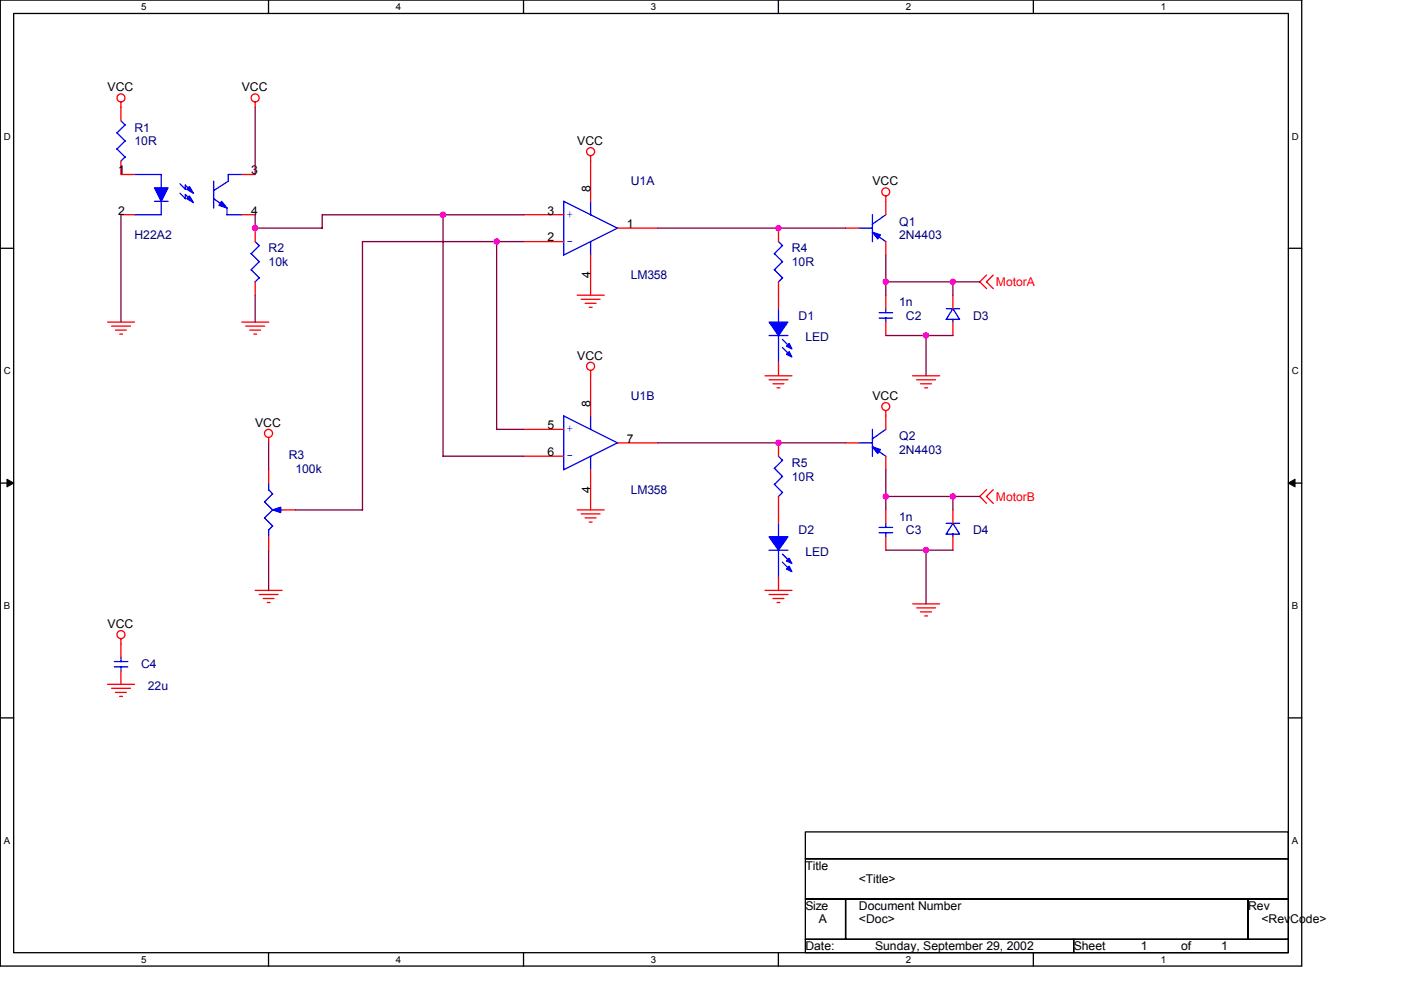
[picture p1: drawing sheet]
<svg xmlns="http://www.w3.org/2000/svg" width="297mm" height="210mm" viewBox="0 0 297 210" stroke-linecap="round" stroke-linejoin="round" font-family="sans-serif">
<path d="M.1 0h275.9v204.8h-275.9zM2.9 2.9h270.3v199.1h-270.3z" fill="none" stroke="#000" stroke-width=".28"/>
<g fill="#fff">
<path d="M29.9 .3h1.1v2.3h-1.1z"/>
<path d="M29.9 202.3h1.1v2.3h-1.1z"/>
</g>
<path d="M56.9 0v2.9M56.9 202v2.8" fill="none" stroke="#000" stroke-width=".28"/>
<g fill="#fff">
<path d="M83.9 .3h1.2v2.3h-1.2z"/>
<path d="M83.9 202.3h1.2v2.3h-1.2z"/>
</g>
<path d="M111 0v2.9M111 202v2.8" fill="none" stroke="#000" stroke-width=".28"/>
<g fill="#fff">
<path d="M138 .3h1.1v2.3h-1.1z"/>
<path d="M138 202.3h1.1v2.3h-1.1z"/>
</g>
<path d="M165 0v2.9M165 202v2.8" fill="none" stroke="#000" stroke-width=".28"/>
<g fill="#fff">
<path d="M192 .3h1.2v2.3h-1.2z"/>
<path d="M192 202.3h1.2v2.3h-1.2z"/>
</g>
<path d="M219.1 0v2.9M219.1 202v2.8" fill="none" stroke="#000" stroke-width=".28"/>
<g fill="#fff">
<path d="M246.1 .3h1.1v2.3h-1.1z"/>
<path d="M246.1 202.3h1.1v2.3h-1.1z"/>
<path d="M.8 27.7h1.5v2.3h-1.5z"/>
<path d="M273.9 27.7h1.5v2.3h-1.5z"/>
<path d="M.8 77.5h1.5v2.3h-1.5z"/>
<path d="M273.9 77.5h1.5v2.3h-1.5z"/>
</g>
<path d="M.1 52.6h2.8M273.2 52.6h2.8" fill="none" stroke="#000" stroke-width=".28"/>
<g fill="#fff">
<path d="M.8 127.3h1.4v2.3h-1.4z"/>
<path d="M273.9 127.3h1.3v2.3h-1.3z"/>
</g>
<path d="M.1 102.4h2.8M273.2 102.4h2.8" fill="none" stroke="#000" stroke-width=".28"/>
<path d="M1.5 101.6l1.4 .8-1.4 .8zM273.2 102.4l1.4-.8v1.6z" fill="#000" stroke="#000" stroke-width=".21"/>
<g fill="#fff">
<path d="M.8 177.1h1.4v2.3h-1.4z"/>
<path d="M273.9 177.1h1.3v2.3h-1.3z"/>
</g>
<path d="M.1 152.2h2.8M273.2 152.2h2.8M170.7 176.4h102.5v5.7h-102.5zM170.7 190.6h8.6v8.6h-8.6zM170.7 182.1h102.5v8.5h-102.5zM170.7 199.2h56.9v2.8h-56.9zM179.3 190.6h85.3v8.6h-85.3zM227.6 199.2h45.6v2.8h-45.6zM264.6 190.6h8.6v8.6h-8.6z" fill="none" stroke="#000" stroke-width=".28"/>
<g fill="none" stroke="#f00" stroke-width=".28">
<path d="M25.7 21.6v4M25.7 34.1v2.9h2.8M51.3 37h2.8M54.1 21.6v1.2M125.2 33v9.7M25.7 45.5h2.8M51.3 45.5h2.8M54.1 48.4v2.8M54.1 59.8v2.8M111 45.5h8.5M111 51.2h8.5M125.2 54.1v8.5"/>
<path d="M130.9 48.4h8.5M165.1 48.4v2.8M165.1 59.8v5.6M179.3 48.4h2.8M187.8 41.6v3.9M187.8 51.2v2.9M209.2 58.3l-1.5 1.5 1.5 1.4M210.6 58.3l-1.5 1.5 1.5 1.4M22.8 68.3h5.7M23.7 69.2h4M24.5 70h2.3M25.4 70.8h.6"/>
<path d="M51.3 68.3h5.7M52.1 69.2h4M52.9 70h2.3M53.8 70.8h.6M122.4 62.6h5.7M123.2 63.5h4M124.1 64.3h2.3M124.9 65.2h.6M125.2 78.5v9.7M162.2 79.7h5.7M165.1 76.8v2.9M187.8 62.6v2.8"/>
<path d="M187.8 68.3v2.8M193.5 79.7h5.7M202 62.6v2.8M202 68.3v2.8M57 92.8v1.1M57 99.6v2.8M111 91h8.5M111 96.7h8.5M125.2 99.6v8.5M130.9 93.9h8.5M163.1 80.5h4M163.9 81.4h2.3"/>
<path d="M164.8 82.2h.6M165.1 93.9v2.8M179.3 93.9h2.8M187.8 87.1v3.9M187.8 96.7v2.9M194.3 80.5h4M195.2 81.4h2.3M196.1 82.2h.6M57 113.8v2.8M59.8 108.1h2.8M122.4 108.1h5.7M123.2 109h4"/>
<path d="M124.1 109.8h2.3M124.9 110.7h.6M165.1 105.3v5.7M187.8 108.1v2.9M187.8 113.8v2.8M202 108.1v2.9M202 113.8v2.8M209.2 103.8l-1.5 1.5 1.5 1.4M210.6 103.8l-1.5 1.5 1.5 1.4M25.7 135.4v4M54.1 125.2h5.7M55 126h4"/>
<path d="M55.8 126.9h2.3M56.7 127.7h.6M162.2 125.2h5.7M163.1 126h4M163.9 126.9h2.3M164.8 127.7h.6M165.1 122.3v2.9M193.5 128h5.7M194.3 128.9h4M195.2 129.7h2.3M196.1 130.6h.6M22.8 145.1h5.7"/>
<path d="M23.7 145.9h4M24.5 146.8h2.3M25.4 147.7h.6M25.7 142.3v2.8"/>
<circle cx="25.6" cy="20.8" r=".85"/>
<circle cx="54.1" cy="20.8" r=".85"/>
<circle cx="125.2" cy="32.2" r=".85"/>
<circle cx="187.8" cy="40.7" r=".84"/>
<circle cx="125.2" cy="77.7" r=".85"/>
<circle cx="56.9" cy="91.9" r=".85"/>
<circle cx="187.8" cy="86.2" r=".84"/>
<circle cx="25.6" cy="134.6" r=".85"/>
</g>
<g fill="none" stroke="#00f" stroke-width=".28">
<path d="M25.7 25.6l.8 .9M26.5 26.5l-1.7 1.7 1.7 1.7M26.5 29.9l-1.7 1.7 1.7 1.7M26.5 33.3l-.9 .9M28.5 37h5.7v2.9M38.2 39l1.1 1.1M39.3 39.2l1.1 1.2M39.3 39.3v.9M45.3 38.4v5.7M51.3 37h-2.9v1.4l-3.1 2M32.8 42.7h2.8M34.2 42.7v2.9l-5.7-.1"/>
<path d="M38.2 41l1.1 1.1v-.8M39.3 41.2l1.1 1.2M45.3 42.1l2.9 2M48.1 44.1v1.4h3.2M53.3 53.8l1.7 1.7-1.8 1.7M53.3 57.2l1.7 1.7M54.1 51.2l.9 .9M55 52.1l-1.8 1.7M55 58.9l-.9 .9M125.2 42.7v2.9M125.2 51.2v2.9M130.9 48.4l-11.4 5.7v-11.4l11.4 5.7"/>
<path d="M164.2 53.8l1.7 1.7-1.7 1.7M164.2 57.2l1.7 1.7M165.1 51.2l.8 .9M165.9 52.1l-1.7 1.7M165.9 58.9l-.9 .9M182.1 48.4h2.9M185 45.5v5.7M185 49.2l2.8 2M187.8 45.5l-2.8 2M163 71.1h4M165.1 65.4v2.9M165.1 71.1v5.7"/>
<path d="M165.9 72l1.7 1.7M165.9 73.7l1.7 1.7M186.4 67.4h2.8M186.4 66.3h2.8M187.8 65.4v.9M187.8 67.4v.9M200.6 65.4h2.9M202 65.4l1.5 2.3h-2.9zM202 67.7v.6M125.2 88.2v2.9M125.2 96.7v2.9M130.9 93.9l-11.4 5.7v-11.4l11.4 5.7"/>
<path d="M164.2 99.3l1.7 1.7-1.7 1.7M165.1 96.7l.8 .9M165.9 97.6l-1.7 1.7M182.1 93.9h2.9M185 94.7l2.8 2.1M185 91v5.8M187.8 91l-2.8 2M56.1 106.4l1.7 1.7-1.7 1.7 1.7 1.7-.9 .9M57 102.4v1.5M57 112.4v1.4M57 103.8l.8 .9-1.7 1.7M59.2 108.1h.6"/>
<path d="M163 116.6h4M164.2 102.7l1.7 1.7-.9 .9M165.1 111v2.8M165.1 116.6v5.8M165.9 117.5l1.7 1.7M165.9 119.2l1.7 1.7M186.4 112.9h2.8M186.4 111.8h2.8M187.8 110.9v.9M187.8 112.9v.9M200.6 111h2.9M202 111l1.5 2.2h-2.9z"/>
<path d="M202 113.2v.6M25.7 139.4v.9M24.2 141.4h2.9M24.2 140.3h2.9M25.7 141.4v.9"/>
</g>
<g fill="#00f" stroke="#00f" stroke-width=".28">
<path d="M185 94.7l1.7 .6-.6 .9z" fill-rule="evenodd"/>
<path d="M163.1 68.3h3.9l-1.9 2.8z" fill-rule="evenodd"/>
<path d="M167.3 74.5l.6 1.2-1.2-.6z" fill-rule="evenodd"/>
<path d="M167.3 72.8l.6 1.2-1.2-.6z" fill-rule="evenodd"/>
<path d="M57.8 108.1l1.7-.6v1.2z" fill-rule="evenodd"/>
<path d="M163.1 113.8h3.9l-1.9 2.8z" fill-rule="evenodd"/>
<path d="M167.3 120.1l.6 1.1-1.2-.6z" fill-rule="evenodd"/>
<path d="M167.3 118.4l.6 1.1-1.2-.6z" fill-rule="evenodd"/>
<path d="M185 49.2l1.7 .6-.6 .9z" fill-rule="evenodd"/>
<path d="M32.8 39.8h2.8l-1.4 2.9z" fill-rule="evenodd"/>
<path d="M47 42.7l1.1 1.4-1.7-.6z" fill-rule="evenodd"/>
<path d="M40.2 41.6l.8 1.4-1.4-.9z" fill-rule="evenodd"/>
<path d="M40.2 39.6l.8 1.4-1.4-.9z" fill-rule="evenodd"/>
</g>
<g fill="none" stroke="#800040" stroke-width=".28">
<path d="M54.1 22.8v14.2M25.7 45.5v22.8M54.1 48.4h14.2M54.1 45.5v2.9M93.9 45.5v51.2h17.1M105.3 51.2v39.8h5.7M111 45.5h-42.7v2.9M111 51.2h-34.1v56.9h-14.3M139.4 48.4h39.9M187.8 59.8h19.9M187.8 54.1v8.5M202 59.8v2.8"/>
<path d="M54.1 62.6v5.7M187.8 71.1h14.3M196.3 71.1v8.6M57 93.9v5.7M139.4 93.9h39.9M187.8 99.6v8.5M57 116.6v8.6M187.8 105.3h19.9M187.8 116.6h14.3M196.3 116.6v11.5M202 105.3v2.8"/>
</g>
<g fill="#f0f" stroke="#f0f" stroke-width=".28">
<circle cx="54.1" cy="48.4" r=".56"/>
<circle cx="105.3" cy="51.2" r=".56"/>
<circle cx="93.9" cy="45.5" r=".57"/>
<circle cx="165" cy="48.4" r=".56"/>
<circle cx="165" cy="93.9" r=".57"/>
<circle cx="187.8" cy="105.3" r=".56"/>
<circle cx="196.3" cy="116.6" r=".57"/>
<circle cx="196.3" cy="71.1" r=".56"/>
<circle cx="202" cy="59.7" r=".57"/>
<circle cx="187.8" cy="59.7" r=".57"/>
<circle cx="202" cy="105.3" r=".56"/>
</g>
<g font-size="2.6">
<text x="22.8" y="19.4">VCC</text>
<text x="51.3" y="19.4">VCC</text>
<text x="122.4" y="30.8">VCC</text>
<text x="25.1" y="37">1</text>
<text x="53.3" y="37">3</text>
<text x="125.2" y="40.7" transform="rotate(-90 125.2 40.7)">8</text>
<text x="185" y="39.3">VCC</text>
<text x="25.1" y="45.5">2</text>
<text x="53.3" y="45.5">4</text>
<text x="116.1" y="45.5">3</text>
<text x="116.1" y="51.2">2</text>
<text x="132.9" y="48.3">1</text>
<text x="125.2" y="59" transform="rotate(-90 125.2 59)">4</text>
<text x="122.4" y="76.3">VCC</text>
<text x="125.2" y="86.2" transform="rotate(-90 125.2 86.2)">8</text>
<text x="185" y="84.8">VCC</text>
<text x="54.1" y="90.5">VCC</text>
<text x="116.1" y="91">5</text>
<text x="132.9" y="93.9">7</text>
<text x="116.1" y="96.7">6</text>
<text x="125.2" y="104.5" transform="rotate(-90 125.2 104.5)">4</text>
<text x="22.8" y="133.2">VCC</text>
<text x="170.7" y="184.4">Title</text>
<text x="182.1" y="187.2">&lt;Title&gt;</text>
<text x="170.7" y="192.9">Size</text>
<text x="173.6" y="195.8">A</text>
<text x="182.1" y="192.9">Document Number</text>
<text x="182.1" y="195.8">&lt;Doc&gt;</text>
<text x="264.6" y="192.9">Rev</text>
<text x="267.5" y="195.8">&lt;RevCode&gt;</text>
<text x="170.7" y="201.5">Date:</text>
<text x="185.5" y="201.5">Sunday, September 29, 2002</text>
<text x="227.6" y="201.5">Sheet</text>
<text x="241.9" y="201.5">1</text>
<text x="250.4" y="201.5">of</text>
<text x="258.9" y="201.5">1</text>
</g>
<g font-size="2.6" fill="#000080">
<text x="28.5" y="27.9">R1</text>
<text x="28.5" y="30.8">10R</text>
<text x="133.7" y="39.3">U1A</text>
<text x="190.6" y="47.8">Q1</text>
<text x="28.5" y="50.7">H22A2</text>
<text x="57" y="53.5">R2</text>
<text x="167.9" y="53.5">R4</text>
<text x="190.6" y="50.7">2N4403</text>
<text x="57" y="56.4">10k</text>
<text x="133.7" y="59.2">LM358</text>
<text x="167.9" y="56.4">10R</text>
<text x="190.6" y="64.9">1n</text>
<text x="169.3" y="67.8">D1</text>
<text x="192.1" y="67.8">C2</text>
<text x="206.3" y="67.8">D3</text>
<text x="170.7" y="72.3">LED</text>
<text x="133.7" y="84.8">U1B</text>
<text x="190.6" y="93.3">Q2</text>
<text x="61.2" y="97.3">R3</text>
<text x="62.6" y="100.2">100k</text>
<text x="167.9" y="99">R5</text>
<text x="167.9" y="101.9">10R</text>
<text x="190.6" y="96.2">2N4403</text>
<text x="133.7" y="104.7">LM358</text>
<text x="169.3" y="113.3">D2</text>
<text x="190.6" y="110.4">1n</text>
<text x="192.1" y="113.3">C3</text>
<text x="206.3" y="113.3">D4</text>
<text x="170.7" y="117.8">LED</text>
<text x="29.9" y="141.7">C4</text>
<text x="31.3" y="146.3">22u</text>
</g>
<g font-size="2.6" fill="#00f">
<text x="120.1" y="46.2">+</text>
<text x="120.1" y="51.9">-</text>
<text x="120.1" y="91.7">+</text>
<text x="120.1" y="97.4">-</text>
</g>
<g font-size="2.6" fill="#f00">
<text x="211.1" y="60.6">MotorA</text>
<text x="211.1" y="106.2">MotorB</text>
</g>
<g font-size="2">
<text x="29.9" y="2.1">5</text>
<text x="83.9" y="2.1">4</text>
<text x="138" y="2.1">3</text>
<text x="192" y="2.1">2</text>
<text x="246.1" y="2.1">1</text>
<text x=".8" y="29.6">D</text>
<text x="273.9" y="29.6">D</text>
<text x=".8" y="79.4">C</text>
<text x="273.9" y="79.4">C</text>
<text x=".8" y="129.2">B</text>
<text x="273.9" y="129.2">B</text>
<text x=".8" y="178.9">A</text>
<text x="273.9" y="178.9">A</text>
<text x="29.9" y="204.1">5</text>
<text x="83.9" y="204.1">4</text>
<text x="138" y="204.1">3</text>
<text x="192" y="204.1">2</text>
<text x="246.1" y="204.1">1</text>
</g>
</svg>
